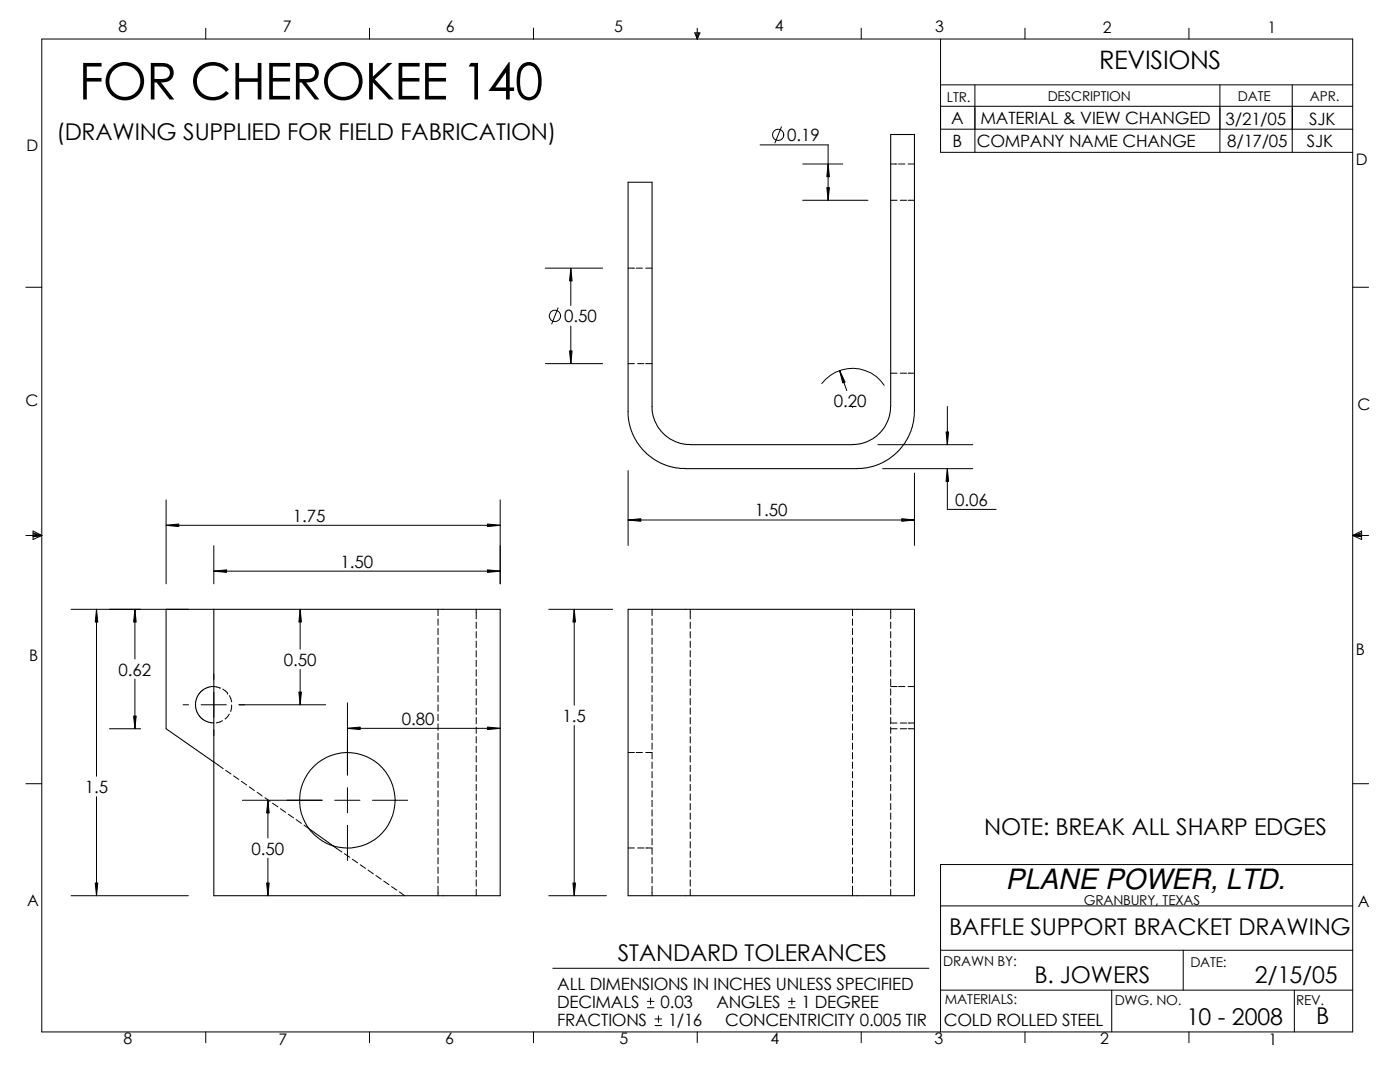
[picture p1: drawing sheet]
<svg xmlns="http://www.w3.org/2000/svg" width="279mm" height="216mm" viewBox="0 0 279 216" stroke-linecap="round" stroke-linejoin="round" font-family="sans-serif">
<g fill="none" stroke="#000" stroke-width=".2">
<path d="M8.3 7.8h261.7v198.1h-261.7zM41.1 5.6v2.2M73.7 5.6v2.2M106.5 5.6v2.2M138.6 6.6h1.1l-.6 1.2zM138.9 6.6l.2 1.2M139.1 5.6v2.2M139.4 6.6l-.3 1.2M171.9 5.6v2.2M187.7 16.9h82.3M187.7 7.8v22.6h82.3M194.6 16.9v13.5"/>
<path d="M204.6 5.6v2.2M237.3 5.6v2.2M243.5 16.9v13.5M257.9 16.9v13.5M151.7 28.9h13.6v11.1M156 25.3l-1.4 3.2M160.2 32.7h8M160.2 40h13M165 37.4h.5l-.2 2.6zM165.3 32.7l.2 2.6h-.5zM177.8 32.7h1.2M177.8 40h1.2"/>
<path d="M179.3 32.7h1.3M179.7 40h1.2M181.2 32.7h1.3M181.2 40h1.3M187.7 21.2h82.3M187.7 25.8h82.3M5.2 57.3h3.1M108.8 53.5h11.5M113.9 53.5l.3 2.5h-.5zM113.9 53.5v7.5M125.3 53.5h1.3M127 53.5h1.2"/>
<path d="M128.9 53.5h1.2M270 57.3h3.1M108.8 72.6h11.5M111.4 61.4l-1.3 3.2M113.7 70h.5l-.3 2.6zM113.9 65.1v7.5M125.3 72.6h1.3M127.3 72.6h1.2M128.9 72.6h1.2M164 76.5a7.6 7.6 0 0 1 12.4 .4M167.6 73.9l1.1 2.3-.5 .2zM167.6 73.9l1.4 4"/>
<path d="M177.8 74.5h1.2M179.7 74.5h1.2M181.2 74.5h1.3M33.1 99.7v16.8M99.8 99.7v16.8M125.3 93.9v14.9M170.1 81.1h.1M175.2 88.7h18.9M176.1 93.5h18M182.5 94.4v14.4M188.8 86.2h.5l-.2 2.5zM189.1 93.5l.2 2.6h-.5z"/>
<path d="M189.1 81.1v7.6M189.1 93.5v8.1h9.7M5.2 106.8h3.1M6.6 106.6l1.7 .2M6.6 106.3l1.7 .5M6.6 106l1.7 .8-1.7 .9zM8.3 106.8l-1.7 .3M33.1 104.8l2.6-.2v.5zM33.1 104.8h66.7M42.7 114l2.5-.3v.5zM42.7 114h57.1M42.7 108.9v7.6"/>
<path d="M97.3 113.7l2.5 .3-2.5 .2zM97.3 104.6l2.5 .2-2.5 .3zM125.3 103.8l2.6-.3v.5zM125.3 103.8h57.2M180 103.5l2.5 .3-2.5 .2zM270 106.8h3.1M270 106.8l1.7-.8v1.7zM270 106.8l1.7 .3M271.7 106.3l-1.7 .5M271.7 106.6l-1.7 .2M14.2 121.6h23.4M19.3 121.6l.2 2.5h-.5z"/>
<path d="M19.3 121.6v33.3M26.9 121.6l.3 2.5h-.5zM26.9 121.6v9.9M26.9 135.5v9.9M42.7 137l1.2 .2M42.7 134.5v1.1M42.7 138.1v5M43.9 137.2h.1M44.4 137.5l1 .8M45.4 138.3h.1M45.8 138.8l.4 1.2M59.6 138.1h.6l-.3 2.5z"/>
<path d="M59.9 121.6l.3 2.5h-.6zM59.9 121.6v7.9M59.9 133.6v7M87.4 121.6v1.3M87.4 123.5v1.3M87.4 125.4v1.3M87.4 127.3v1.3M87.4 129.2v1.3M87.4 131.1v1.3M87.4 133v1.3M87.4 134.9v1.3M87.4 136.8v1.3"/>
<path d="M87.4 138.7v1.3M95 121.6v1.9M95 124.1v1.3M95 126v1.3M95 127.9v1.3M95 129.8v1.3M95 131.7v1.3M95 133.6v1.3M95 135.6v1.2M95 137.5v1.2M95 139.4v1.2M109.5 121.6h12.8"/>
<path d="M114.6 121.6l.3 2.5h-.6zM114.6 121.6v19.1M130.1 121.6v1.3M130.1 123.5v1.3M130.1 125.4v1.3M130.1 127.3v1.3M130.1 129.2v1.3M130.1 131.1v1.3M130.1 133v1.3M130.1 134.9v1.3M130.1 136.8v1.3M130.1 138.7v1.3"/>
<path d="M137.8 121.6v1.9M137.8 124.1v1.3M137.8 126v1.3M137.8 127.9v1.3M137.8 129.8v1.3M137.8 131.7v1.3M137.8 133.6v1.3M137.8 135.6v1.2M137.8 137.5v1.2M137.8 139.4v1.2M170.1 121.6v1.3M170.1 123.5v1.3"/>
<path d="M170.1 125.4v1.3M170.1 127.3v1.3M170.1 129.2v1.3M170.1 131.1v1.3M170.1 133v1.3M170.1 134.9v1.3M170.1 136.8v1.3M170.1 138.7v1.3M177.8 121.6v1.9M177.8 124.1v1.3M177.8 126v1.3M177.8 127.9v1.3"/>
<path d="M177.8 129.8v1.3M177.8 131.7v1.3M177.8 133.6v1.3M177.8 135.6v1.2M177.8 137.5v1.2M177.8 139.4v1.2M177.8 137h1.2M179.3 137h1.3M181.2 137h1.3M5.2 156.4h3.1M19.3 159v19.7M21.8 145.4h6.3"/>
<path d="M26.7 142.9h.5l-.3 2.5zM36.5 140.6h1.1M40.1 140.6h5.1M42.6 152l1.9 1.4M42.7 145.6v1.2M44.4 143.8l-1.2 .4M45 153.7l1.1 .7M45.8 142.5l-.9 .9M46.2 140.7v.6l-.2 .6M46.6 154.8l1.1 .7M47.7 140.6h17.3M48.2 155.9l1 .7"/>
<path d="M48.4 159.7h15.9M49.7 157l1.1 .7M51.3 158.1l1 .7M52.9 159.2l1 .7M53.5 159.7l.2 2.5h-.5zM53.5 159.7v7.5M66.8 159.7h5M69.3 145.3l2.6-.2v.5zM69.3 145.3h30.5M69.3 140.3v14.4M69.3 157.2v5M74.3 159.7h7.1"/>
<path d="M87.4 140.6v1.3M87.4 142.5v1.3M87.4 144.4v1.3M87.4 146.3v1.3M87.4 148.3v1.2M87.4 150.2v1.2M87.4 152.1v1.2M87.4 154v1.2M87.4 155.9v1.2M87.4 157.8v1.2M87.4 159.7v1.3M95 141.3v1.2"/>
<path d="M95 143.2v1.2M95 145.1v1.2M95 147v1.3M95 148.9v1.3M95 150.8v1.3M95 152.7v1.3M95 154.6v1.3M95 156.5v1.3M95 158.4v1.3M97.3 145.1l2.5 .2-2.5 .3zM114.6 144.8v33.9M125.3 150.2h1.3"/>
<path d="M127 150.2h1.2M128.9 150.2h1.2v1.2M130.1 140.6v1.3M130.1 142.5v1.3M130.1 144.4v1.3M130.1 146.3v1.3M130.1 148.3v1.2M130.1 152.1v1.2M130.1 154v1.2M130.1 155.9v1.2M130.1 157.8v1.2M130.1 159.7v1.3"/>
<path d="M137.8 141.3v1.2M137.8 143.2v1.2M137.8 145.1v1.2M137.8 147v1.3M137.8 148.9v1.3M137.8 150.8v1.3M137.8 152.7v1.3M137.8 154.6v1.3M137.8 156.5v1.3M137.8 158.4v1.3M170.1 140.6v1.3M170.1 142.5v1.3"/>
<path d="M170.1 144.4v1.3M170.1 146.3v1.3M170.1 148.3v1.2M170.1 150.2v1.2M170.1 152.1v1.2M170.1 154v1.2M170.1 155.9v1.2M170.1 157.8v1.2M170.1 159.7v1.3M177.8 141.3v1.2M177.8 143.2v1.2M177.8 145.1v1.2"/>
<path d="M177.8 147v1.3M177.8 148.9v1.3M177.8 150.8v1.3M177.8 152.7v1.3M177.8 154.6v1.3M177.8 156.5v1.3M177.8 158.4v1.3M177.8 145.4h1.2M177.8 144.3h1.2M179.7 145.4h1.2M179.7 144.3h1.2M181.2 145.4h1.3"/>
<path d="M181.2 144.3h1.3M270 156.4h3.1M14.2 178.7h23.4M19 176.2h.5l-.2 2.5zM53.2 176.2h.5l-.2 2.5zM53.5 171.2v7.5M54.4 160.3l1.1 .7M56 161.4l1 .7M57.5 162.5l1.1 .7M59.1 163.5l1.1 .8M60.7 164.6l1 .8M66.5 168.8l1.7 1.2"/>
<path d="M68.7 170.3l1.1 .8M69.3 164.7v7M70.3 171.4l1.1 .8M71.9 172.6l1 .7M73.4 173.6l1.1 .8M75 174.7l1.1 .7M76.6 175.8l1 .7M78.1 176.9l1.1 .7M79.7 178l1.1 .7M87.4 161.6v1.3M87.4 163.5v1.3M87.4 165.4v1.3"/>
<path d="M87.4 167.3v1.3M87.4 169.2v1.3M87.4 171.1v1.3M87.4 173v1.3M87.4 174.9v1.3M87.4 176.8v1.9M95 160.3v1.3M95 162.2v1.3M95 164.1v1.3M95 166v1.3M95 167.9v1.3M95 169.8v1.3"/>
<path d="M95 171.7v1.3M95 173.7v1.2M95 175.6v1.2M95 177.5v1.2M109.5 178.7h11.5M114.3 176.2h.6l-.3 2.5zM125.3 169.2h1.3M127.3 169.2h1.2M128.9 169.2h1.2v1.3M130.1 161.6v1.3M130.1 163.5v1.3M130.1 165.4v1.3"/>
<path d="M130.1 167.3v1.3M130.1 171.1v1.3M130.1 173v1.3M130.1 174.9v1.3M130.1 176.8v1.9M137.8 160.3v1.3M137.8 162.2v1.3M137.8 164.1v1.3M137.8 166v1.3M137.8 167.9v1.3M137.8 169.8v1.3M137.8 171.7v1.3"/>
<path d="M137.8 173.7v1.2M137.8 175.6v1.2M137.8 177.5v1.2M170.1 161.6v1.3M170.1 163.5v1.3M170.1 165.4v1.3M170.1 167.3v1.3M170.1 169.2v1.3M170.1 171.1v1.3M170.1 173v1.3M170.1 174.9v1.3M170.1 176.8v1.9"/>
<path d="M177.8 160.3v1.3M177.8 162.2v1.3M177.8 164.1v1.3M177.8 166v1.3M177.8 167.9v1.3M177.8 169.8v1.3M177.8 171.7v1.3M177.8 173.7v1.2M177.8 175.6v1.2M177.8 177.5v1.2M270 172.5h-82.3v33.4M110.3 193.2h75.1"/>
<path d="M129.2 199.8h1.3M129.8 199.1v1.3M157.4 199.8h1.3M158 199.1v1.3M187.7 197.6h82.3M187.7 189.6h82.3M187.7 180.8h82.3M221.9 197.6v8.3M236.1 189.6v8M258.3 197.6v8.3M41.1 205.9v2.2M73.7 205.9v2.2"/>
<path d="M106.5 205.9v2.2M129.2 201.1h1.3M130.7 204.6h1.3M130.7 203.3h1.3M131.4 202.7v1.3M139.1 205.9v2.2M157.4 201.1h1.3M171.9 205.9v2.2M204.6 205.9v2.2M237.3 205.9v2.2"/>
<circle cx="155.3" cy="26.9" r="1.13"/>
<circle cx="110.7" cy="63" r="1.14"/>
</g>
<g fill="none" stroke="#000" stroke-width=".21">
<path d="M125.3 36.4h4.8v45.4l.5 2.1 1.2 2 1.8 1.6 1.7 .8 1.7 .4 34.2-.1 1.7-.4 1.3-.7 1.2-.9 1.2-1.4 .6-1.3 .4-1.2 .2-1.6v-54.3h4.7v56.3l-.4 2-.7 1.9-.8 1.4-1.9 2.2-1.5 1.1-1.6 .9-1.5 .5-2.1 .4h-35.2l-2-.2-2.6-.7-1.8-1-2.1-1.9-1.2-1.5-.9-1.6-.5-1.5-.4-2zM42.7 137l-1.5 .2-.9 .6-.6 .6-.4 .8-.3 1.4M42.7 121.6v57.1h57.1v-57.1h-66.7v23.8l9.6 6.7M125.3 121.6h57.2v57.1h-57.2zM39 140.6l.3 1.4 .4 .8 .6 .6 .9 .6 1.5 .3M61.7 165.4l4.8 3.4"/>
<circle cx="69.3" cy="159.7" r="9.5"/>
</g>
<g fill="#000">
<path d="M165.3 32.7l.2 2.6h-.5zM165 37.4h.5l-.2 2.6zM113.9 53.5l.3 2.5h-.5zM113.7 70h.5l-.3 2.6zM167.6 73.9l1.1 2.3-.5 .2zM189.1 93.5l.2 2.6h-.5zM188.8 86.2h.5l-.2 2.5zM33.1 104.8l2.6-.2v.5zM42.7 114l2.5-.3v.5zM97.3 113.7l2.5 .3-2.5 .2zM97.3 104.6l2.5 .2-2.5 .3zM125.3 103.8l2.6-.3v.5z"/>
<path d="M180 103.5l2.5 .3-2.5 .2zM19.3 121.6l.2 2.5h-.5zM26.9 121.6l.3 2.5h-.5zM59.9 121.6l.3 2.5h-.6zM114.6 121.6l.3 2.5h-.6zM26.7 142.9h.5l-.3 2.5zM53.5 159.7l.2 2.5h-.5zM59.6 138.1h.6l-.3 2.5zM69.3 145.3l2.6-.2v.5zM97.3 145.1l2.5 .2-2.5 .3zM19 176.2h.5l-.2 2.5zM53.2 176.2h.5l-.2 2.5z"/>
<path d="M114.3 176.2h.6l-.3 2.5z"/>
</g>
<text font-size="10.2" x="15.7" y="19.9">FOR CHEROKEE 140</text>
<text font-size="5.6" x="200.7" y="177.5">PLANE POWER, LTD.</text>
<text font-size="5.1" x="219.4" y="13.8">REVISIONS</text>
<g font-size="4.6">
<text x="11.3" y="27.9">(DRAWING SUPPLIED FOR FIELD FABRICATION)</text>
<text x="196.4" y="166.7">NOTE: BREAK ALL SHARP EDGES</text>
<text x="123.3" y="191.7">STANDARD TOLERANCES</text>
<text x="189.4" y="186.6">BAFFLE SUPPORT BRACKET DRAWING</text>
<text x="206.5" y="196.2">B. JOWERS</text>
<text x="250.4" y="196.2">2/15/05</text>
<text x="236.8" y="204.5">10 - 2008</text>
<text x="262.7" y="204.4">B</text>
</g>
<g font-size="3.4">
<text x="157.1" y="28.2">0.19</text>
<text x="189.8" y="24.7">A</text>
<text x="190.1" y="29.4">B</text>
<text x="194.9" y="29.3">COMPANY NAME CHANGE</text>
<text x="195.7" y="24.8">MATERIAL &amp; VIEW CHANGED</text>
<text x="244.6" y="24.8">3/21/05</text>
<text x="244.9" y="29.4">8/17/05</text>
<text x="260.8" y="29.3">SJK</text>
<text x="261.3" y="25">SJK</text>
<text x="112.6" y="64.3">0.50</text>
<text x="166.4" y="81.2">0.20</text>
<text x="190.6" y="100.9">0.06</text>
<text x="58.4" y="104.1">1.75</text>
<text x="150.7" y="103">1.50</text>
<text x="67.9" y="113.2">1.50</text>
<text x="23.6" y="134.8">0.62</text>
<text x="56.6" y="132.8">0.50</text>
<text x="80.2" y="144.6">0.80</text>
<text x="112.3" y="144.1">1.5</text>
<text x="16.9" y="158.2">1.5</text>
<text x="50.2" y="170.5">0.50</text>
<text x="111.2" y="197.6">ALL DIMENSIONS IN INCHES UNLESS SPECIFIED</text>
<text x="111.2" y="201.1">DECIMALS</text>
<text x="131.8" y="201.1">0.03</text>
<text x="143" y="201.1">ANGLES</text>
<text x="160" y="201.1">1 DEGREE</text>
<text x="111.2" y="204.6">FRACTIONS</text>
<text x="133.4" y="204.6">1/16</text>
<text x="144.7" y="204.6">CONCENTRICITY 0.005 TIR</text>
<text x="188.4" y="204.8">COLD ROLLED STEEL</text>
</g>
<g font-size="3.2">
<text x="23.7" y="6.3">8</text>
<text x="56.5" y="6.4">7</text>
<text x="89" y="6.4">6</text>
<text x="122.6" y="6.4">5</text>
<text x="154.6" y="6.3">4</text>
<text x="186.6" y="6.4">3</text>
<text x="220.1" y="6.6">2</text>
<text x="253" y="6.6">1</text>
<text x="5.3" y="30.1">D</text>
<text x="270.6" y="32.9">D</text>
<text x="5.1" y="81">C</text>
<text x="270.9" y="81.9">C</text>
<text x="5.8" y="132">B</text>
<text x="270.6" y="130.7">B</text>
<text x="5.4" y="180.8">A</text>
<text x="271" y="181">A</text>
<text x="24.7" y="208.4">8</text>
<text x="55.6" y="208.5">7</text>
<text x="88.8" y="208.4">6</text>
<text x="123.6" y="208.4">5</text>
<text x="153.8" y="208.4">4</text>
<text x="186.5" y="208.3">3</text>
<text x="219.5" y="208.4">2</text>
<text x="253.2" y="208.5">1</text>
</g>
<g font-size="2.7">
<text x="189" y="20.4">LTR.</text>
<text x="209.1" y="20.2">DESCRIPTION</text>
<text x="247.1" y="20.2">DATE</text>
<text x="261.4" y="20.2">APR.</text>
<text x="216.3" y="180.6">GRANBURY, TEXAS</text>
<text x="188.3" y="192.7">DRAWN BY:</text>
<text x="237.6" y="193">DATE:</text>
<text x="188.6" y="200.4">MATERIALS:</text>
<text x="222.5" y="200.5">DWG. NO.</text>
<text x="258.7" y="200.6">REV.</text>
</g>
</svg>
